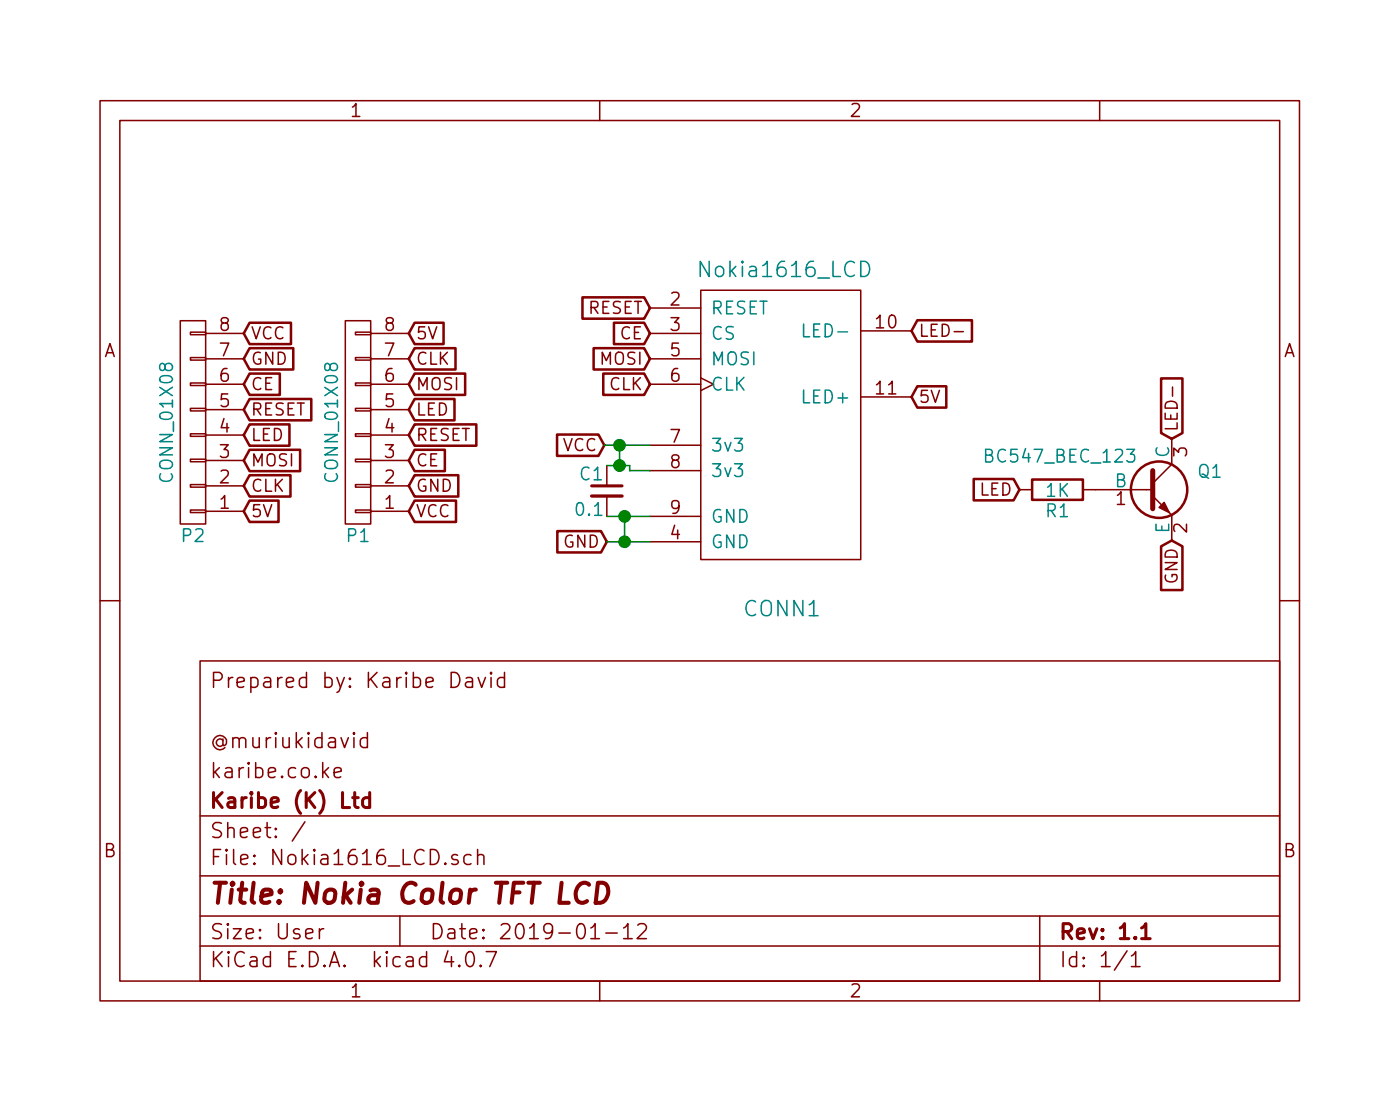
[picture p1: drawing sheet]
EESchema Schematic File Version 4
LIBS:Nokia1616_LCD-cache
EELAYER 29 0
EELAYER END
$Descr User 5512 4331
encoding utf-8
Sheet 1 1
Title "Nokia Color TFT LCD"
Date "2019-01-12"
Rev "1.1"
Comp "Karibe (K) Ltd"
Comment1 "karibe.co.ke"
Comment2 "@muriukidavid"
Comment3 ""
Comment4 "Design by: Karibe David"
$EndDescr
$Comp
L Nokia1616_LCD-rescue:CONN_01X08 P1
U 1 1
P 1410 1660
F 0 "P1" H 1410 2110 50  0000 C CNN
F 1 "CONN_01X08" V 1510 1660 50  0000 C CNN
F 2 "Pin_Headers:Pin_Header_Straight_1x08_Pitch2.54mm" H 1410 1660 50  0001 C CNN
F 3 "" H 1410 1660 50  0000 C CNN
	1    1410 1660
	-1   0    0    1   
$EndComp
$Comp
L Nokia1616_LCD-rescue:Nokia1616_LCD CONN1
U 1 1
P 3080 1640
F 0 "CONN1" H 2950 1030 60  0000 C CNN
F 1 "Nokia1616_LCD" H 3090 2225 60  0000 C CNN
F 2 "Connect:Nokia1616_LCD" H 3180 1640 60  0001 C CNN
F 3 "" H 3180 1640 60  0001 C CNN
	1    3080 1640
	1    0    0    -1  
$EndComp
Text GLabel 2560 1210 0    47   Input ~ 0
RESET
Text GLabel 2560 1310 0    47   Input ~ 0
CE
Text GLabel 2560 1410 0    47   Input ~ 0
MOSI
Text GLabel 2560 1510 0    47   Input ~ 0
CLK
Text GLabel 2380 1750 0    47   Input ~ 0
VCC
Text GLabel 2390 2130 0    47   Input ~ 0
GND
$Comp
L Nokia1616_LCD-rescue:C_Small C1
U 1 1
P 2390 1930
F 0 "C1" H 2280 2000 50  0000 L CNN
F 1 "0.1" H 2260 1860 50  0000 L CNN
F 2 "Capacitors_SMD:C_1206" H 2390 1930 50  0001 C CNN
F 3 "" H 2390 1930 50  0000 C CNN
	1    2390 1930
	1    0    0    -1  
$EndComp
Wire Wire Line
	2560 2030 2460 2030
Wire Wire Line
	2390 2130 2460 2130
Wire Wire Line
	2460 2130 2460 2030
Connection ~ 2460 2030
Connection ~ 2460 2130
Wire Wire Line
	2560 1850 2480 1850
Wire Wire Line
	2480 1850 2480 1830
Wire Wire Line
	2480 1830 2440 1830
Wire Wire Line
	2380 1750 2440 1750
Wire Wire Line
	2440 1750 2440 1830
Connection ~ 2440 1830
Connection ~ 2440 1750
Text GLabel 3590 1300 2    47   Input ~ 0
LED-
Text GLabel 3590 1560 2    47   Input ~ 0
5V
Text GLabel 1610 2010 2    47   Input ~ 0
VCC
Text GLabel 1610 1910 2    47   Input ~ 0
GND
Text GLabel 1610 1810 2    47   Input ~ 0
CE
Text GLabel 1610 1510 2    47   Input ~ 0
MOSI
Text GLabel 1610 1410 2    47   Input ~ 0
CLK
Text GLabel 1610 1310 2    47   Input ~ 0
5V
Text GLabel 1610 1710 2    47   Input ~ 0
RESET
Text GLabel 1610 1610 2    47   Input ~ 0
LED
$Comp
L Nokia1616_LCD-rescue:BC547_BEC_123 Q1
U 1 1
P 4515 1925
F 0 "Q1" H 4715 2000 50  0000 L CNN
F 1 "BC547_BEC_123" H 3870 2060 50  0000 L CNN
F 2 "TO_SOT_Packages_SMD:SOT-23" H 4715 1850 50  0001 L CIN
F 3 "" H 4515 1925 50  0000 L CNN
	1    4515 1925
	1    0    0    -1  
$EndComp
Text GLabel 4615 1725 1    47   Input ~ 0
LED-
Text GLabel 4615 2125 3    47   Input ~ 0
GND
Text GLabel 4015 1925 0    47   Input ~ 0
LED
$Comp
L Nokia1616_LCD-rescue:R R1
U 1 1
P 4165 1925
F 0 "R1" V 4245 1925 50  0000 C CNN
F 1 "1K" V 4165 1925 50  0000 C CNN
F 2 "Resistors_SMD:R_1206" V 4095 1925 50  0001 C CNN
F 3 "" H 4165 1925 50  0000 C CNN
	1    4165 1925
	0    1    1    0   
$EndComp
$Comp
L Nokia1616_LCD-rescue:CONN_01X08 P2
U 1 1
P 760 1660
F 0 "P2" H 760 2110 50  0000 C CNN
F 1 "CONN_01X08" V 860 1660 50  0000 C CNN
F 2 "Pin_Headers:Pin_Header_Straight_1x08_Pitch2.54mm" H 760 1660 50  0001 C CNN
F 3 "" H 760 1660 50  0000 C CNN
	1    760  1660
	-1   0    0    1   
$EndComp
Text GLabel 960  1310 2    47   Input ~ 0
VCC
Text GLabel 960  1410 2    47   Input ~ 0
GND
Text GLabel 960  1510 2    47   Input ~ 0
CE
Text GLabel 960  1810 2    47   Input ~ 0
MOSI
Text GLabel 960  1910 2    47   Input ~ 0
CLK
Text GLabel 960  2010 2    47   Input ~ 0
5V
Text GLabel 960  1610 2    47   Input ~ 0
RESET
Text GLabel 960  1710 2    47   Input ~ 0
LED
Wire Wire Line
	2460 2030 2390 2030
Wire Wire Line
	2460 2130 2560 2130
Wire Wire Line
	2440 1830 2390 1830
Wire Wire Line
	2440 1750 2560 1750
$EndSCHEMATC
